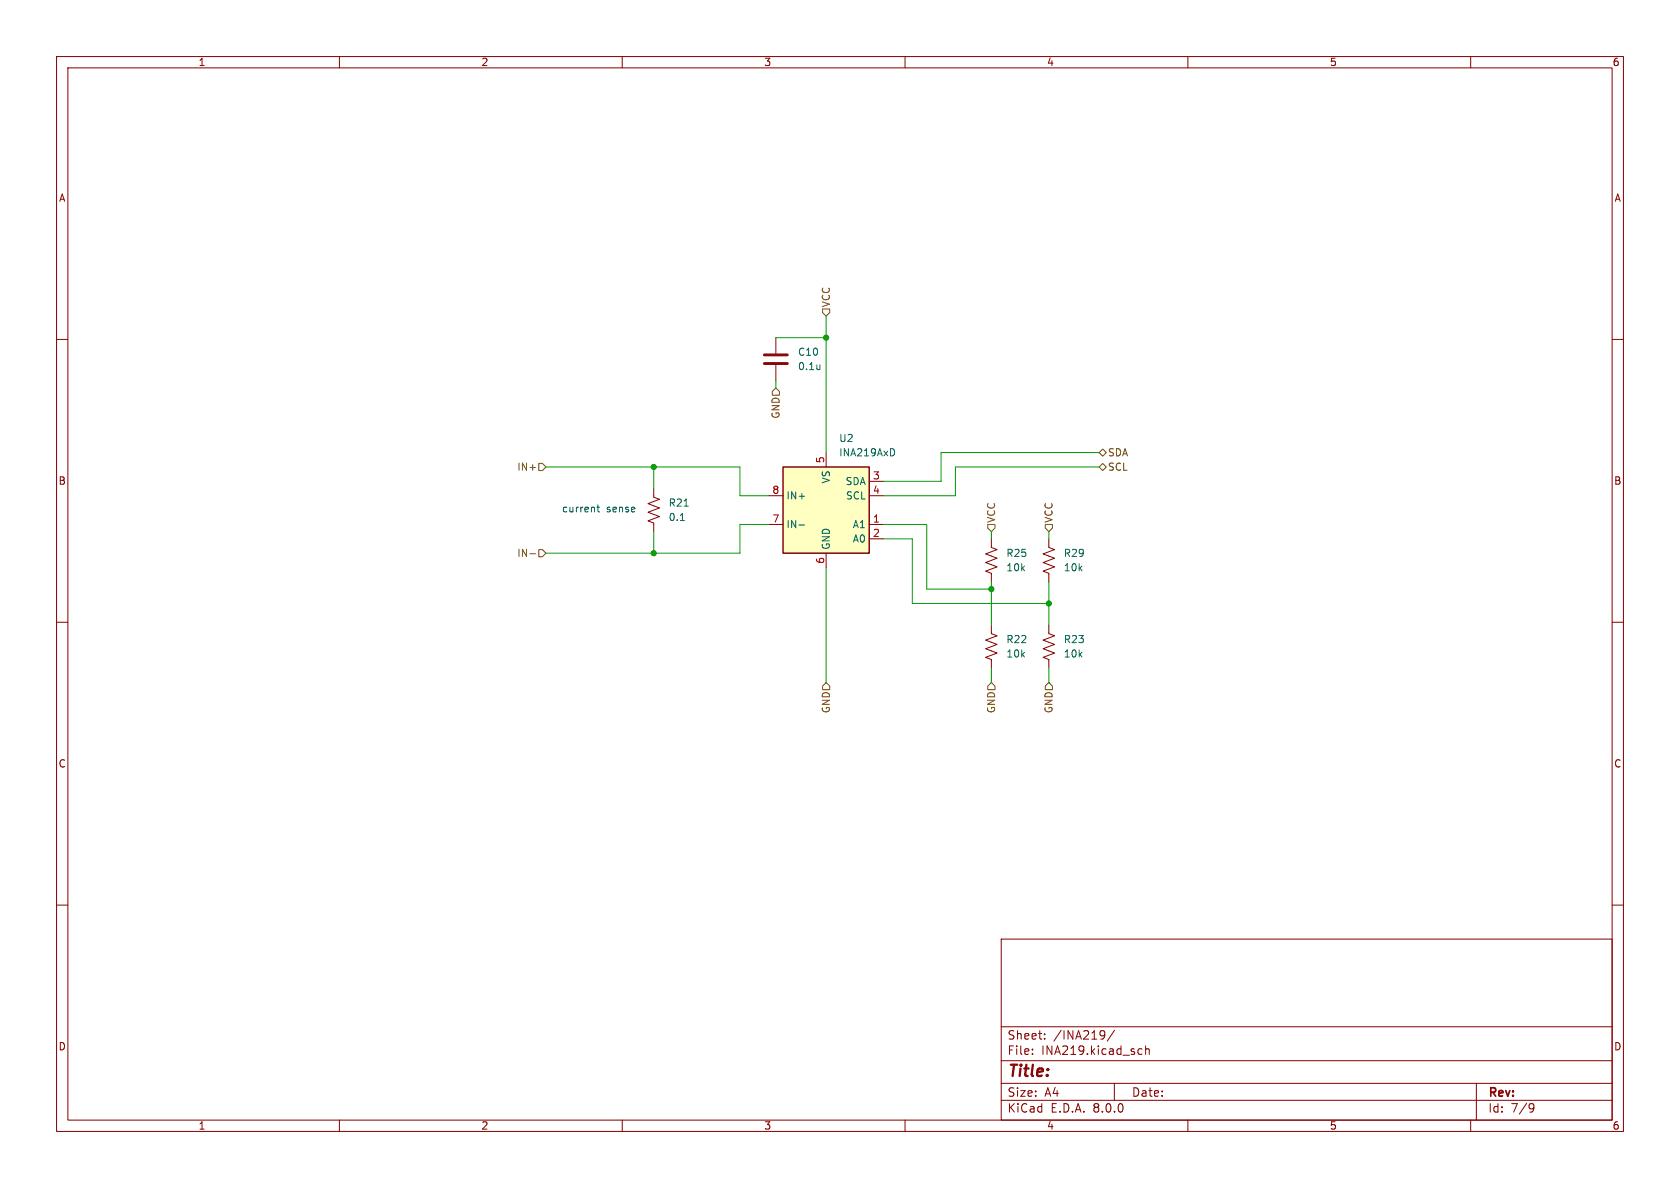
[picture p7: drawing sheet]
<svg xmlns="http://www.w3.org/2000/svg" width="297mm" height="210mm" viewBox="0 0 297 210" stroke-linecap="round" stroke-linejoin="round" font-family="sans-serif">
<g fill="none" stroke="#840000" stroke-width=".18">
<path d="M10 10h277v190h-277zM12 12h273v186h-273zM60 10v2M110 10v2M160 10v2M210 10v2M260 10v2M10 60h2M285 60h2M10 110h2M285 110h2M10 160h2"/>
<path d="M285 160h2M177 166h108v32h-108zM60 198v2M110 198v2M160 198v2M177 194.5h108M177 191.5h108M177 187.5h108M177 181.5h108M182.5 186.3v.1M182.5 185.5v.1M184.7 183.6v.1"/>
<path d="M184.7 182.8v.1M195 182.2l.2 .1a1.26 1.26 0 0 1-.1 1.3M195.3 182.8l-.3 .3M197 191.5v3M197 182.1l-1.3 2M201.5 185.4l.4 .1M201.9 186.3l-.4 .1M202.5 185.5l.2-.1 .4 .1 .1 .9M202.5 184.9v1.5M210 198v2M260 198v2M261 191.5v6.5"/>
<path d="M270.6 195.1l.5 .1a.99 .99 0 0 1-.4 1.4h-.2M271.2 195.7l-.3 .3h-.3"/>
</g>
<path d="M138.4 82.6h15.3v15.2h-15.3z" fill="#ffffc2"/>
<path d="M138.4 82.6h15.3v15.2h-15.3z" fill="none" stroke="#840000" stroke-width=".25"/>
<g fill="none" stroke="#840000" stroke-width=".18">
<path d="M137.2 59.7v2.8M137.2 64.5v2.8M115.6 86.4v1.5l1 .4-2 .7 2 .8-2 .8 2 .7-2 .8 1 .4v1.5M135.9 92.7h2.5M135.9 87.6h2.5M146 80v2.6M146 97.8v2.5M153.7 92.7h2.5M153.7 95.3h2.5M153.7 85.1h2.5M153.7 87.6h2.5M175.3 95.3v1.5l1 .4-2.1 .7 2.1 .8-2.1 .7 2.1 .8-2.1 .8 1.1 .3v1.6"/>
<path d="M185.4 95.3v1.5l1 .4-2 .7 2 .8-2 .7 2 .8-2 .8 1 .3v1.6M175.3 110.5v1.5l1 .4-2.1 .8 2.1 .7-2.1 .8 2.1 .7-2.1 .8 1.1 .4v1.5M185.4 110.5v1.5l1 .4-2 .8 2 .7-2 .8 2 .7-2 .8 1 .4v1.5"/>
</g>
<path d="M145 64.5v.8M145 65.2l-.1 .1M157.9 79.4l.3 .5-.3 .6M120.3 92h.7M120.9 89.5h.8M141.3 92.8h.9" fill="none" stroke="#006464" stroke-width=".18"/>
<path d="M135.1 64.3h4.1M135.1 62.7h4.1" fill="none" stroke="#840000" stroke-width=".51"/>
<path d="M145.4 54.6h1.3v.6l-.7 .7-.6-.7zM137.2 68.6l.6 .6v.7h-1.3v-.7zM93.7 97.9h1M95.2 97.2h.7l.6 .6-.6 .6h-.7zM95.2 81.9h.7l.6 .7-.6 .6h-.7zM174.6 92.7h1.3v.6l-.6 .7-.7-.7zM184.8 92.7h1.3v.6l-.7 .7-.6-.7zM194.3 82.6l.6-.7 .7 .7-.7 .6zM194.3 80l.6-.6 .7 .6-.7 .6zM146 120.7l.7 .6v.6h-1.3v-.6zM175.3 120.7l.6 .6v.6h-1.3v-.6zM185.4 120.7l.7 .6v.6h-1.3v-.6z" fill="none" stroke="#725600" stroke-width=".18"/>
<path d="M105.5 89.7h.5M105.7 89.2v1.1l.3 .2" fill="none" stroke="#0000c2" stroke-width=".18"/>
<g fill="none" stroke="#009600" stroke-width=".18">
<path d="M137.2 59.7h8.8M146 55.9v24.1M137.2 67.3v1.3M96.5 82.6h34.3v5h5.1M115.6 82.6v3.8M115.6 94v3.8M135.9 92.7h-5.1v5.1h-34.3M156.2 95.3h5.1v11.4h24.1M156.2 92.7h7.6v11.4h11.5M175.3 94v1.3M185.4 94v1.3M194.3 80h-27.9v5.1h-10.2"/>
<path d="M194.3 82.6h-25.4v5h-12.7M146 100.3v20.4M175.3 102.9v7.6M175.3 118.1v2.6M185.4 102.9v7.6M185.4 118.1v2.6"/>
</g>
<g fill="#009600" stroke="#009600" stroke-width=".18">
<circle cx="175.3" cy="104.1" r=".46"/>
<circle cx="185.4" cy="106.7" r=".46"/>
<circle cx="115.6" cy="82.6" r=".46"/>
<circle cx="115.6" cy="97.8" r=".46"/>
<circle cx="146" cy="59.7" r=".46"/>
</g>
<text font-size="2.8" fill="#840000" x="178" y="190.9">Title:</text>
<g font-size="2.1" fill="#840000">
<text x="178" y="184">Sheet:</text>
<text x="186.2" y="184">/INA219/</text>
<text x="178" y="186.7">File:</text>
<text x="184.1" y="186.7">INA219.kicad_sch</text>
<text x="178" y="196.9">KiCad</text>
<text x="178" y="194.1">Size:</text>
<text x="184.7" y="194.1">A4</text>
<text x="185.7" y="196.9">E.D.A.</text>
<text x="193.3" y="196.9">8.0.0</text>
<text x="200" y="194.1">Date:</text>
<text x="263" y="194.3">Rev:</text>
<text x="263" y="196.9">Id:</text>
<text x="267.1" y="196.9">7/9</text>
</g>
<g font-size="1.8" fill="#840000">
<text x="35" y="11.9">1</text>
<text x="85" y="11.9">2</text>
<text x="135" y="11.9">3</text>
<text x="185" y="11.9">4</text>
<text x="235" y="11.9">5</text>
<text x="285" y="11.9">6</text>
<text x="10.3" y="35.9">A</text>
<text x="285.3" y="35.9">A</text>
<text x="10.3" y="85.9">B</text>
<text x="285.3" y="85.9">B</text>
<text x="10.3" y="135.9">C</text>
<text x="285.3" y="135.9">C</text>
<text x="10.3" y="185.9">D</text>
<text x="285.3" y="185.9">D</text>
<text x="35" y="199.9">1</text>
<text x="85" y="199.9">2</text>
<text x="135" y="199.9">3</text>
<text x="185" y="199.9">4</text>
<text x="235" y="199.9">5</text>
<text x="285" y="199.9">6</text>
</g>
<g font-size="1.8" fill="#725600">
<text x="146.9" y="54.4" transform="rotate(-90 146.9 54.4)">VCC</text>
<text x="138" y="74.1" transform="rotate(-90 138 74.1)">GND</text>
<text x="91.3" y="83.4">IN+</text>
<text x="195.8" y="83.4">SCL</text>
<text x="195.8" y="80.9">SDA</text>
<text x="176.1" y="92.5" transform="rotate(-90 176.1 92.5)">VCC</text>
<text x="186.3" y="92.5" transform="rotate(-90 186.3 92.5)">VCC</text>
<text x="91.3" y="98.7">IN-</text>
<text x="146.9" y="126.2" transform="rotate(-90 146.9 126.2)">GND</text>
<text x="176.1" y="126.2" transform="rotate(-90 176.1 126.2)">GND</text>
<text x="186.3" y="126.2" transform="rotate(-90 186.3 126.2)">GND</text>
</g>
<g font-size="1.8" fill="#006464">
<text x="141" y="63.1">C10</text>
<text x="141" y="65.6">0.1u</text>
<text x="148.3" y="78.3">U2</text>
<text x="148.3" y="80.9">INA219AxD</text>
<text x="118.1" y="89.8">R21</text>
<text x="138.9" y="88.5">IN+</text>
<text x="146.9" y="85.6" transform="rotate(-90 146.9 85.6)">VS</text>
<text x="149.4" y="86">SDA</text>
<text x="149.5" y="88.5">SCL</text>
<text x="118.1" y="92.3">0.1</text>
<text x="138.9" y="93.6">IN-</text>
<text x="150.7" y="93.6">A1</text>
<text x="146.9" y="97.3" transform="rotate(-90 146.9 97.3)">GND</text>
<text x="150.7" y="96.1">A0</text>
<text x="177.8" y="101.2">10k</text>
<text x="177.8" y="98.7">R25</text>
<text x="188" y="101.2">10k</text>
<text x="188" y="98.7">R29</text>
<text x="177.8" y="113.9">R22</text>
<text x="188" y="113.9">R23</text>
<text x="177.8" y="116.4">10k</text>
<text x="188" y="116.4">10k</text>
</g>
<g font-size="1.8" fill="#a90000">
<text x="145.8" y="82" transform="rotate(-90 145.8 82)">5</text>
<text x="136.5" y="87.4">8</text>
<text x="154.2" y="84.8">3</text>
<text x="154.2" y="87.4">4</text>
<text x="136.5" y="92.5">7</text>
<text x="154.2" y="92.5">1</text>
<text x="154.2" y="95">2</text>
<text x="145.8" y="99.8" transform="rotate(-90 145.8 99.8)">6</text>
</g>
<g font-size="1.8" fill="#0000c2">
<text x="99.3" y="90.8">current</text>
<text x="107.2" y="90.8">sense</text>
</g>
</svg>
